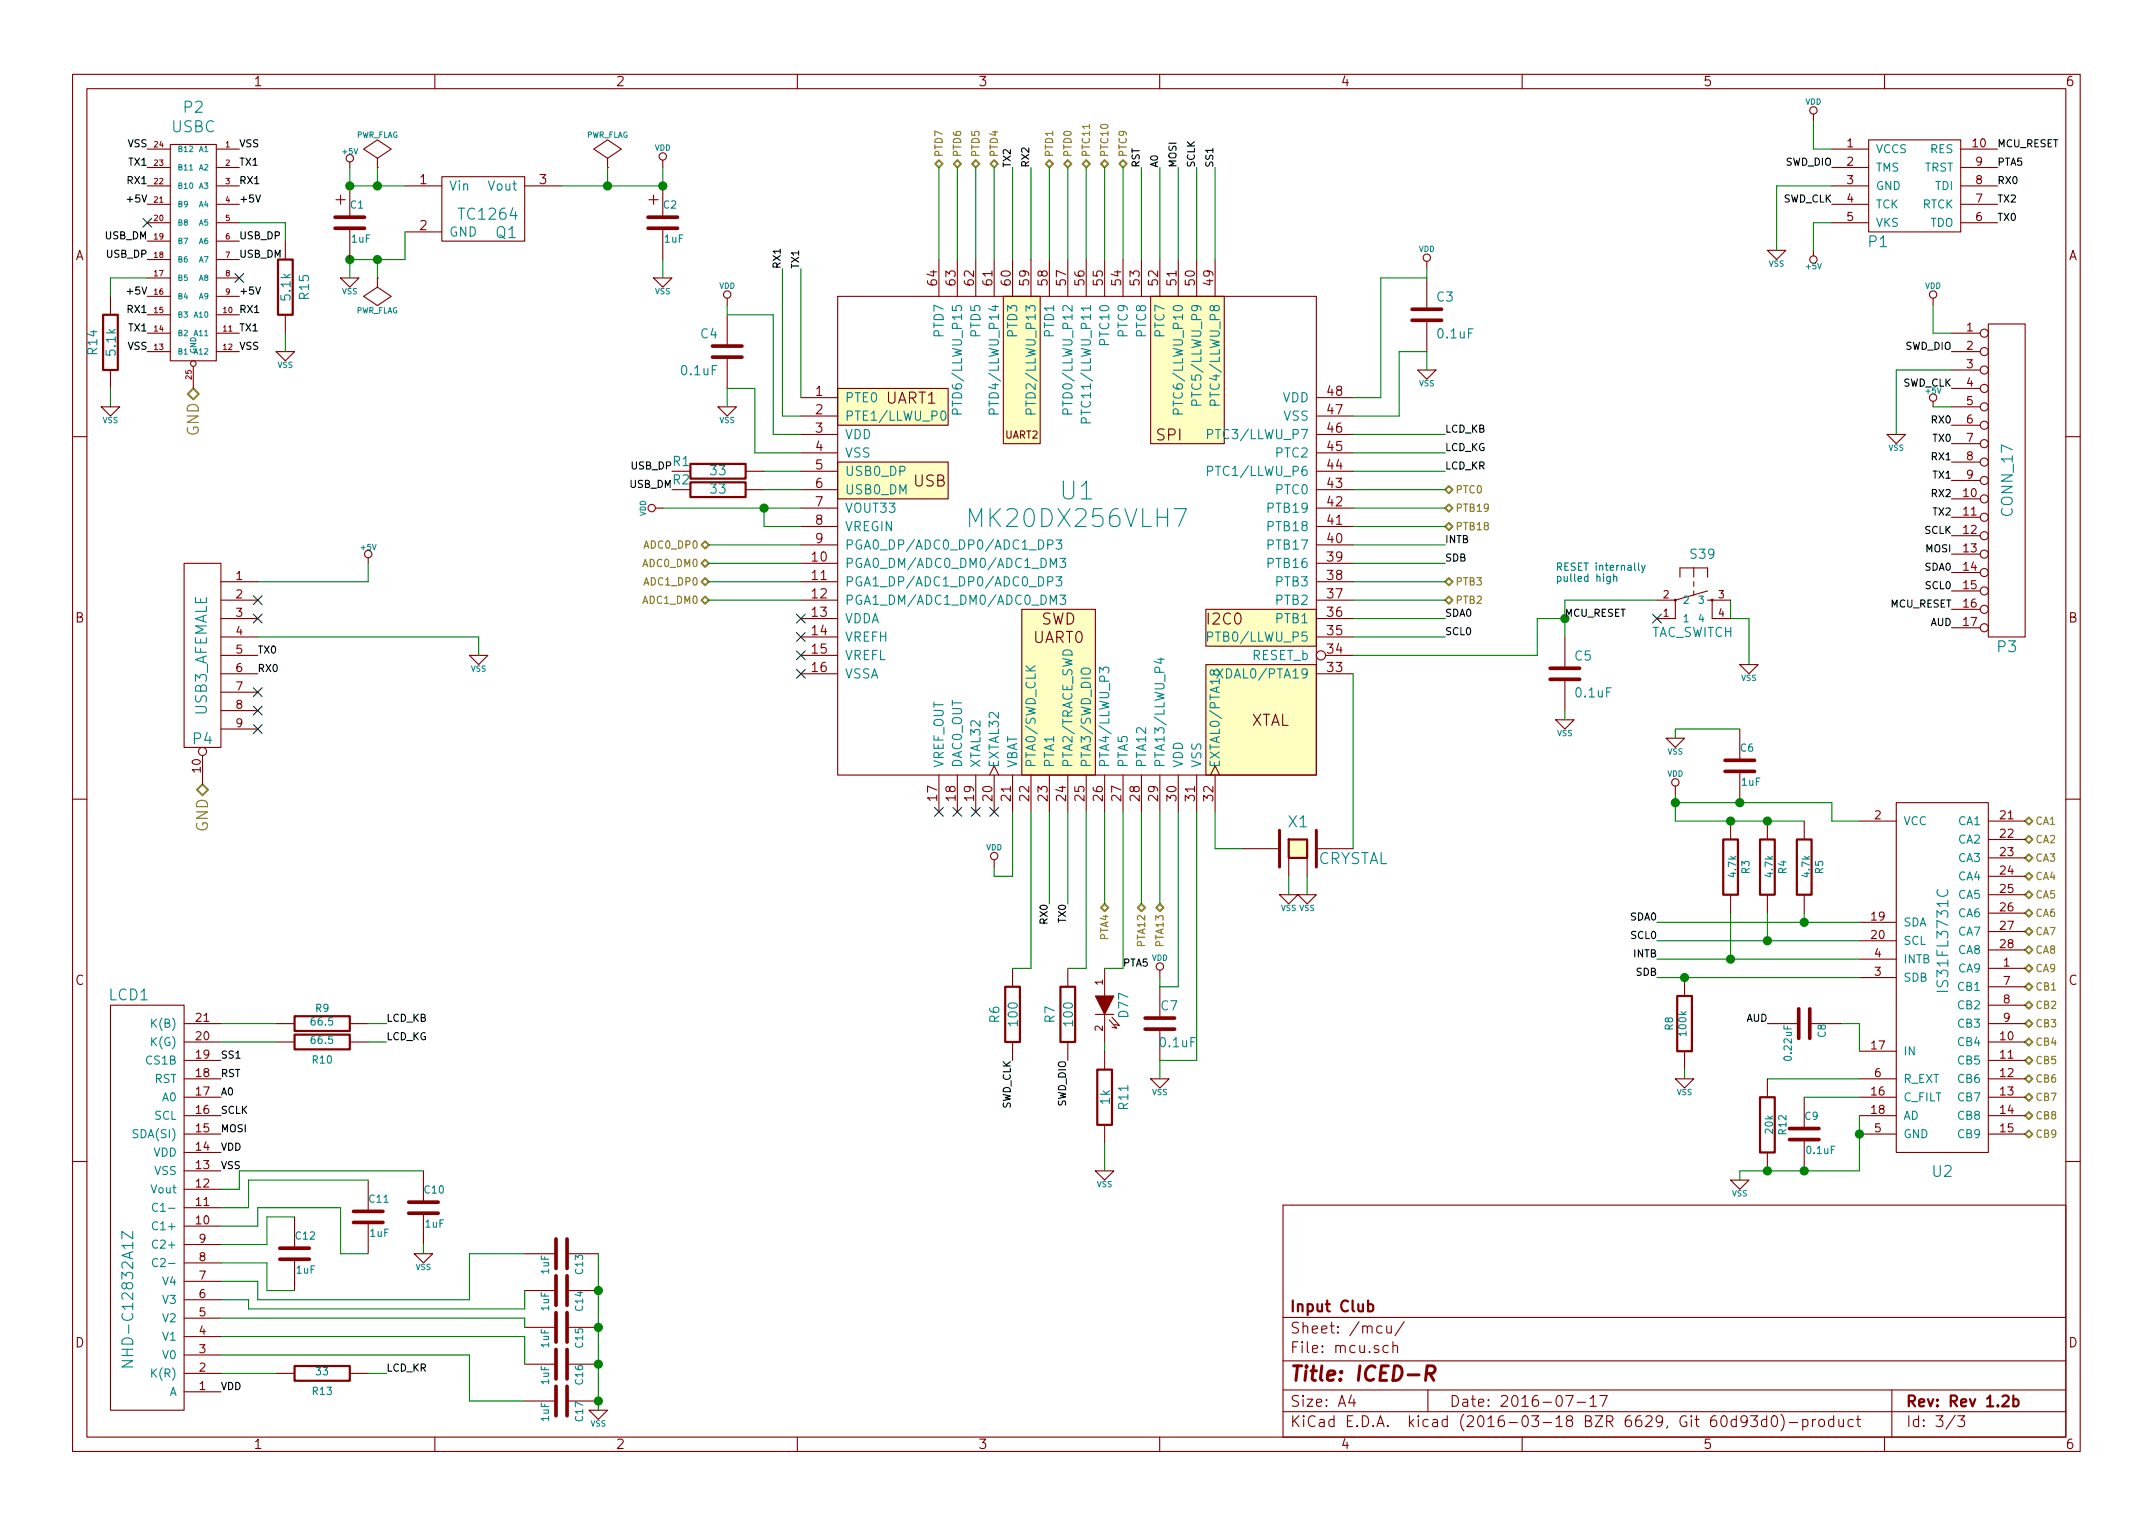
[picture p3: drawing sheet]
EESchema Schematic File Version 2
LIBS:ICEDRight
LIBS:ICEDRight-cache
EELAYER 25 0
EELAYER END
$Descr A4 11693 8268
encoding utf-8
Sheet 3 3
Title "ICED-R"
Date "2016-07-17"
Rev "Rev 1.2b"
Comp "Input Club"
Comment1 ""
Comment2 ""
Comment3 ""
Comment4 ""
$EndDescr
$Comp
L C C7
U 1 1
P 6300 5550
F 0 "C7" H 6200 5650 50  0000 L CNN
F 1 "0.1uF" H 6100 5450 50  0000 L CNN
F 2 "prettylib:SMD-1005" V 6150 5550 50  0001 C CNN
F 3 "" H 6300 5550 60  0001 C CNN
	1    6300 5550
	-1   0    0    -1  
$EndComp
$Comp
L R R11
U 1 1
P 6000 5950
F 0 "R11" V 6100 5950 50  0000 C CNN
F 1 "1k" V 6000 5950 50  0000 C CNN
F 2 "prettylib:SMD-1005" V 5900 5950 60  0001 C CNN
F 3 "" H 6000 5950 60  0001 C CNN
	1    6000 5950
	1    0    0    -1  
$EndComp
$Comp
L LED D77
U 1 1
P 6000 5450
F 0 "D77" H 6000 5350 50  0000 C CNN
F 1 "LED" V 6100 5600 50  0001 C CNN
F 2 "prettylib:LED-0603" H 6000 5550 60  0001 C CNN
F 3 "" H 6000 5450 60  0001 C CNN
	1    6000 5450
	0    -1   1    0   
$EndComp
$Comp
L C C5
U 1 1
P 8500 3650
F 0 "C5" H 8550 3750 50  0000 L CNN
F 1 "0.1uF" H 8550 3550 50  0000 L CNN
F 2 "prettylib:SMD-1005" V 8400 3650 60  0001 C CNN
F 3 "" H 8500 3650 60  0001 C CNN
	1    8500 3650
	1    0    0    -1  
$EndComp
$Comp
L C C4
U 1 1
P 3950 1900
F 0 "C4" H 4000 2000 50  0000 L CNN
F 1 "0.1uF" H 4000 1800 50  0000 L CNN
F 2 "prettylib:SMD-1005" V 3800 1900 50  0001 C CNN
F 3 "" H 3950 1900 60  0001 C CNN
	1    3950 1900
	-1   0    0    -1  
$EndComp
Text HLabel 6000 4900 3    40   3State ~ 0
PTA4
Text HLabel 7850 3250 2    40   3State ~ 0
PTB2
Text HLabel 7850 3150 2    40   3State ~ 0
PTB3
$Comp
L VSS #PWR01
U 1 1
P 3950 2200
F 0 "#PWR01" H 3950 2200 30  0001 C CNN
F 1 "VSS" H 3950 2130 30  0000 C CNN
F 2 "" H 3950 2200 60  0001 C CNN
F 3 "" H 3950 2200 60  0001 C CNN
	1    3950 2200
	1    0    0    -1  
$EndComp
$Comp
L VSS #PWR02
U 1 1
P 6300 5850
F 0 "#PWR02" H 6300 5850 30  0001 C CNN
F 1 "VSS" H 6300 5780 30  0000 C CNN
F 2 "" H 6300 5850 60  0001 C CNN
F 3 "" H 6300 5850 60  0001 C CNN
	1    6300 5850
	1    0    0    -1  
$EndComp
$Comp
L VSS #PWR03
U 1 1
P 9500 3600
F 0 "#PWR03" H 9500 3600 30  0001 C CNN
F 1 "VSS" H 9500 3530 30  0000 C CNN
F 2 "" H 9500 3600 60  0001 C CNN
F 3 "" H 9500 3600 60  0001 C CNN
	1    9500 3600
	1    0    0    -1  
$EndComp
$Comp
L VSS #PWR04
U 1 1
P 8500 3900
F 0 "#PWR04" H 8500 3900 30  0001 C CNN
F 1 "VSS" H 8500 3830 30  0000 C CNN
F 2 "" H 8500 3900 60  0001 C CNN
F 3 "" H 8500 3900 60  0001 C CNN
	1    8500 3900
	1    0    0    -1  
$EndComp
$Comp
L VSS #PWR05
U 1 1
P 6000 6350
F 0 "#PWR05" H 6000 6350 30  0001 C CNN
F 1 "VSS" H 6000 6280 30  0000 C CNN
F 2 "" H 6000 6350 60  0001 C CNN
F 3 "" H 6000 6350 60  0001 C CNN
	1    6000 6350
	1    0    0    -1  
$EndComp
NoConn ~ 9000 3350
Text HLabel 7850 2650 2    40   3State ~ 0
PTC0
Text HLabel 3850 2950 0    40   3State ~ 0
ADC0_DP0
Text HLabel 3850 3050 0    40   3State ~ 0
ADC0_DM0
$Comp
L VDD #PWR06
U 1 1
P 3950 1650
F 0 "#PWR06" H 3950 1750 30  0001 C CNN
F 1 "VDD" H 3950 1760 30  0000 C CNN
F 2 "" H 3950 1650 60  0000 C CNN
F 3 "" H 3950 1650 60  0000 C CNN
	1    3950 1650
	1    0    0    -1  
$EndComp
$Comp
L VDD #PWR07
U 1 1
P 5400 4700
F 0 "#PWR07" H 5400 4800 30  0001 C CNN
F 1 "VDD" H 5400 4810 30  0000 C CNN
F 2 "" H 5400 4700 60  0000 C CNN
F 3 "" H 5400 4700 60  0000 C CNN
	1    5400 4700
	1    0    0    -1  
$EndComp
$Comp
L VDD #PWR08
U 1 1
P 6300 5300
F 0 "#PWR08" H 6300 5400 30  0001 C CNN
F 1 "VDD" H 6300 5410 30  0000 C CNN
F 2 "" H 6300 5300 60  0000 C CNN
F 3 "" H 6300 5300 60  0000 C CNN
	1    6300 5300
	1    0    0    -1  
$EndComp
$Comp
L R R2
U 1 1
P 3900 2650
F 0 "R2" V 3950 2850 50  0000 C CNN
F 1 "33" V 3900 2650 50  0000 C CNN
F 2 "prettylib:SMD-1005" V 3800 2650 50  0001 C CNN
F 3 "" H 3900 2650 60  0001 C CNN
	1    3900 2650
	0    -1   -1   0   
$EndComp
$Comp
L R R1
U 1 1
P 3900 2550
F 0 "R1" V 3950 2750 50  0000 C CNN
F 1 "33" V 3900 2550 50  0000 C CNN
F 2 "prettylib:SMD-1005" V 4000 2550 50  0001 C CNN
F 3 "" H 3900 2550 60  0001 C CNN
	1    3900 2550
	0    -1   -1   0   
$EndComp
Text Label 3650 2650 2    39   ~ 0
USB_DM
Text Label 3650 2550 2    39   ~ 0
USB_DP
$Comp
L VSS #PWR09
U 1 1
P 9650 1350
F 0 "#PWR09" H 9650 1350 30  0001 C CNN
F 1 "VSS" H 9650 1280 30  0000 C CNN
F 2 "" H 9650 1350 60  0000 C CNN
F 3 "" H 9650 1350 60  0000 C CNN
	1    9650 1350
	1    0    0    -1  
$EndComp
Text Label 5500 5750 3    39   ~ 0
SWD_CLK
Text Label 5800 5750 3    39   ~ 0
SWD_DIO
Text Label 9950 1100 2    39   ~ 0
SWD_CLK
Text Label 9950 900  2    39   ~ 0
SWD_DIO
$Comp
L VSS #PWR010
U 1 1
P 1900 1500
F 0 "#PWR010" H 1900 1500 30  0001 C CNN
F 1 "VSS" H 1900 1430 30  0000 C CNN
F 2 "" H 1900 1500 60  0000 C CNN
F 3 "" H 1900 1500 60  0000 C CNN
	1    1900 1500
	1    0    0    -1  
$EndComp
$Comp
L +5V #PWR011
U 1 1
P 9850 1350
F 0 "#PWR011" H 9850 1440 20  0001 C CNN
F 1 "+5V" H 9850 1440 30  0000 C CNN
F 2 "" H 9850 1350 60  0000 C CNN
F 3 "" H 9850 1350 60  0000 C CNN
	1    9850 1350
	-1   0    0    1   
$EndComp
$Comp
L PWR_FLAG #FLG012
U 1 1
P 2050 900
F 0 "#FLG012" H 2050 995 30  0001 C CNN
F 1 "PWR_FLAG" H 2050 1080 30  0000 C CNN
F 2 "" H 2050 900 60  0000 C CNN
F 3 "" H 2050 900 60  0000 C CNN
	1    2050 900 
	1    0    0    -1  
$EndComp
$Comp
L PWR_FLAG #FLG013
U 1 1
P 2050 1500
F 0 "#FLG013" H 2050 1595 30  0001 C CNN
F 1 "PWR_FLAG" H 2050 1680 30  0000 C CNN
F 2 "" H 2050 1500 60  0000 C CNN
F 3 "" H 2050 1500 60  0000 C CNN
	1    2050 1500
	-1   0    0    1   
$EndComp
Text HLabel 1050 2100 3    60   BiDi ~ 0
GND
$Comp
L MK20DX256VLH7 U1
U 1 1
P 5850 2900
F 0 "U1" H 5850 3150 97  0000 C CNN
F 1 "MK20DX256VLH7" H 5850 3000 97  0000 C CNN
F 2 "prettylib:LQFP64" H 5850 2900 60  0001 C CNN
F 3 "~" H 5850 2900 60  0000 C CNN
	1    5850 2900
	1    0    0    -1  
$EndComp
NoConn ~ 5400 4400
NoConn ~ 5300 4400
NoConn ~ 5200 4400
NoConn ~ 5100 4400
$Comp
L C C3
U 1 1
P 7750 1700
F 0 "C3" H 7800 1800 50  0000 L CNN
F 1 "0.1uF" H 7800 1600 50  0000 L CNN
F 2 "prettylib:SMD-1005" V 7650 1700 50  0001 C CNN
F 3 "" H 7750 1700 60  0001 C CNN
	1    7750 1700
	1    0    0    -1  
$EndComp
$Comp
L VSS #PWR014
U 1 1
P 7750 2000
F 0 "#PWR014" H 7750 2000 30  0001 C CNN
F 1 "VSS" H 7750 1930 30  0000 C CNN
F 2 "" H 7750 2000 60  0001 C CNN
F 3 "" H 7750 2000 60  0001 C CNN
	1    7750 2000
	-1   0    0    -1  
$EndComp
$Comp
L VDD #PWR015
U 1 1
P 7750 1450
F 0 "#PWR015" H 7750 1550 30  0001 C CNN
F 1 "VDD" H 7750 1560 30  0000 C CNN
F 2 "" H 7750 1450 60  0000 C CNN
F 3 "" H 7750 1450 60  0000 C CNN
	1    7750 1450
	-1   0    0    -1  
$EndComp
Text HLabel 6200 4900 3    40   3State ~ 0
PTA12
Text HLabel 6300 4900 3    40   3State ~ 0
PTA13
Text HLabel 3850 3150 0    40   3State ~ 0
ADC1_DP0
Text HLabel 3850 3250 0    40   3State ~ 0
ADC1_DM0
Text HLabel 7850 2750 2    40   3State ~ 0
PTB19
Text HLabel 7850 2850 2    40   3State ~ 0
PTB18
Text HLabel 5900 900  1    40   3State ~ 0
PTC11
Text HLabel 6100 900  1    40   3State ~ 0
PTC9
Text HLabel 6000 900  1    40   3State ~ 0
PTC10
Text Notes 8450 3150 0    40   ~ 0
RESET internally\npulled high
$Comp
L +5V #PWR016
U 1 1
P 2000 3050
F 0 "#PWR016" H 2000 3140 20  0001 C CNN
F 1 "+5V" H 2000 3140 30  0000 C CNN
F 2 "" H 2000 3050 60  0000 C CNN
F 3 "" H 2000 3050 60  0000 C CNN
	1    2000 3050
	1    0    0    -1  
$EndComp
$Comp
L VSS #PWR017
U 1 1
P 2600 3550
F 0 "#PWR017" H 2600 3550 30  0001 C CNN
F 1 "VSS" H 2600 3480 30  0000 C CNN
F 2 "" H 2600 3550 60  0000 C CNN
F 3 "" H 2600 3550 60  0000 C CNN
	1    2600 3550
	1    0    0    -1  
$EndComp
NoConn ~ 1400 3950
NoConn ~ 1400 3850
NoConn ~ 1400 3350
NoConn ~ 1400 3250
Text HLabel 1100 4250 3    60   BiDi ~ 0
GND
Text Label 1400 3550 0    39   ~ 0
TX0
Text Label 1400 3650 0    39   ~ 0
RX0
$Comp
L USB3 P4
U 1 1
P 1100 3550
F 0 "P4" H 1100 3100 59  0000 C CNN
F 1 "USB3_AFEMALE" V 1100 3550 59  0000 C CNN
F 2 "prettylib:USB3_AFEMALE_MOD" H 1100 3550 60  0001 C CNN
F 3 "" H 1100 3550 60  0000 C CNN
F 4 "Single-row" H 1020 3070 5   0001 L BNN "Field4"
	1    1100 3550
	-1   0    0    -1  
$EndComp
$Comp
L VSS #PWR018
U 1 1
P 7000 4850
F 0 "#PWR018" H 7000 4850 30  0001 C CNN
F 1 "VSS" H 7000 4780 30  0000 C CNN
F 2 "~" H 7000 4850 60  0000 C CNN
F 3 "~" H 7000 4850 60  0000 C CNN
	1    7000 4850
	1    0    0    -1  
$EndComp
$Comp
L VSS #PWR019
U 1 1
P 7100 4850
F 0 "#PWR019" H 7100 4850 30  0001 C CNN
F 1 "VSS" H 7100 4780 30  0000 C CNN
F 2 "~" H 7100 4850 60  0000 C CNN
F 3 "~" H 7100 4850 60  0000 C CNN
	1    7100 4850
	1    0    0    -1  
$EndComp
$Comp
L CRYSTAL X1
U 1 1
P 7050 4600
F 0 "X1" H 7050 4750 60  0000 C CNN
F 1 "CRYSTAL" H 7350 4550 60  0000 C CNN
F 2 "prettylib:NX3225SA" H 7050 4600 60  0001 C CNN
F 3 "~" H 7050 4600 60  0000 C CNN
	1    7050 4600
	1    0    0    -1  
$EndComp
Text Label 5700 4900 3    39   ~ 0
RX0
Text Label 5800 4900 3    39   ~ 0
TX0
Text Label 6400 900  1    39   ~ 0
MOSI
Text Label 10600 2300 2    39   ~ 0
RX0
Text Label 10600 2400 2    39   ~ 0
TX0
Text Label 10600 2500 2    39   ~ 0
RX1
Text Label 10600 2600 2    39   ~ 0
TX1
Text Label 10600 2900 2    39   ~ 0
SCLK
Text Label 10600 3000 2    39   ~ 0
MOSI
$Comp
L NHD-C12832A1Z LCD1
U 1 1
P 800 6550
F 0 "LCD1" H 900 5400 59  0000 C CNN
F 1 "NHD-C12832A1Z" V 900 7050 59  0000 C CNN
F 2 "prettylib:NHD-C12832A1Z" H 800 6550 60  0001 C CNN
F 3 "" H 800 6550 60  0000 C CNN
F 4 "Single-row" H 620 5470 5   0001 L BNN "Field4"
	1    800  6550
	-1   0    0    1   
$EndComp
Text Label 1200 5750 0    39   ~ 0
SS1
Text Label 1200 6050 0    39   ~ 0
SCLK
Text Label 1200 6150 0    39   ~ 0
MOSI
Text Label 1200 5950 0    39   ~ 0
A0
Text Label 1200 5850 0    39   ~ 0
RST
Text Label 6500 900  1    39   ~ 0
SCLK
Text Label 6600 900  1    39   ~ 0
SS1
Text Label 6300 900  1    39   ~ 0
A0
Text Label 6200 900  1    39   ~ 0
RST
Text Label 1200 6350 0    39   ~ 0
VSS
$Comp
L C C13
U 1 1
P 3050 6800
F 0 "C13" H 3050 6900 40  0000 L CNN
F 1 "1uF" H 3056 6715 40  0000 L CNN
F 2 "prettylib:SMD-1005" H 3088 6650 30  0001 C CNN
F 3 "~" H 3050 6800 60  0000 C CNN
	1    3050 6800
	0    1    1    0   
$EndComp
$Comp
L C C14
U 1 1
P 3050 7000
F 0 "C14" H 3050 7100 40  0000 L CNN
F 1 "1uF" H 3056 6915 40  0000 L CNN
F 2 "prettylib:SMD-1005" H 3088 6850 30  0001 C CNN
F 3 "~" H 3050 7000 60  0000 C CNN
	1    3050 7000
	0    1    1    0   
$EndComp
$Comp
L C C15
U 1 1
P 3050 7200
F 0 "C15" H 3050 7300 40  0000 L CNN
F 1 "1uF" H 3056 7115 40  0000 L CNN
F 2 "prettylib:SMD-1005" H 3088 7050 30  0001 C CNN
F 3 "~" H 3050 7200 60  0000 C CNN
	1    3050 7200
	0    1    1    0   
$EndComp
$Comp
L C C16
U 1 1
P 3050 7400
F 0 "C16" H 3050 7500 40  0000 L CNN
F 1 "1uF" H 3056 7315 40  0000 L CNN
F 2 "prettylib:SMD-1005" H 3088 7250 30  0001 C CNN
F 3 "~" H 3050 7400 60  0000 C CNN
	1    3050 7400
	0    1    1    0   
$EndComp
$Comp
L C C12
U 1 1
P 1600 6800
F 0 "C12" H 1600 6900 40  0000 L CNN
F 1 "1uF" H 1606 6715 40  0000 L CNN
F 2 "prettylib:SMD-1005" H 1638 6650 30  0001 C CNN
F 3 "~" H 1600 6800 60  0000 C CNN
	1    1600 6800
	1    0    0    -1  
$EndComp
$Comp
L C C17
U 1 1
P 3050 7600
F 0 "C17" H 3050 7700 40  0000 L CNN
F 1 "1uF" H 3056 7515 40  0000 L CNN
F 2 "prettylib:SMD-1005" H 3088 7450 30  0001 C CNN
F 3 "~" H 3050 7600 60  0000 C CNN
	1    3050 7600
	0    1    1    0   
$EndComp
$Comp
L C C11
U 1 1
P 2000 6600
F 0 "C11" H 2000 6700 40  0000 L CNN
F 1 "1uF" H 2006 6515 40  0000 L CNN
F 2 "prettylib:SMD-1005" H 2038 6450 30  0001 C CNN
F 3 "~" H 2000 6600 60  0000 C CNN
	1    2000 6600
	1    0    0    -1  
$EndComp
$Comp
L C C10
U 1 1
P 2300 6550
F 0 "C10" H 2300 6650 40  0000 L CNN
F 1 "1uF" H 2306 6465 40  0000 L CNN
F 2 "prettylib:SMD-1005" H 2338 6400 30  0001 C CNN
F 3 "~" H 2300 6550 60  0000 C CNN
	1    2300 6550
	1    0    0    -1  
$EndComp
$Comp
L VSS #PWR020
U 1 1
P 2300 6800
F 0 "#PWR020" H 2300 6800 30  0001 C CNN
F 1 "VSS" H 2300 6730 30  0000 C CNN
F 2 "" H 2300 6800 60  0001 C CNN
F 3 "" H 2300 6800 60  0001 C CNN
	1    2300 6800
	1    0    0    -1  
$EndComp
Text Label 2100 5550 0    39   ~ 0
LCD_KB
Text Label 2100 5650 0    39   ~ 0
LCD_KG
Text Label 2100 7450 0    39   ~ 0
LCD_KR
Text Label 7850 2550 0    39   ~ 0
LCD_KR
Text Label 7850 2450 0    39   ~ 0
LCD_KG
Text Label 7850 2350 0    39   ~ 0
LCD_KB
Text Label 1200 6250 0    39   ~ 0
VDD
$Comp
L R R9
U 1 1
P 1750 5550
F 0 "R9" V 1830 5550 40  0000 C CNN
F 1 "66.5" V 1757 5551 40  0000 C CNN
F 2 "prettylib:SMD-1005" V 1680 5550 30  0001 C CNN
F 3 "~" H 1750 5550 30  0000 C CNN
	1    1750 5550
	0    -1   -1   0   
$EndComp
$Comp
L R R10
U 1 1
P 1750 5650
F 0 "R10" V 1650 5650 40  0000 C CNN
F 1 "66.5" V 1757 5651 40  0000 C CNN
F 2 "prettylib:SMD-1005" V 1680 5650 30  0001 C CNN
F 3 "~" H 1750 5650 30  0000 C CNN
	1    1750 5650
	0    -1   -1   0   
$EndComp
$Comp
L R R13
U 1 1
P 1750 7450
F 0 "R13" V 1650 7450 40  0000 C CNN
F 1 "33" V 1757 7451 40  0000 C CNN
F 2 "prettylib:SMD-1005" V 1680 7450 30  0001 C CNN
F 3 "~" H 1750 7450 30  0000 C CNN
	1    1750 7450
	0    -1   -1   0   
$EndComp
Text Label 1200 7550 0    39   ~ 0
VDD
Text Label 4350 1450 1    39   ~ 0
TX1
Text Label 4250 1450 1    39   ~ 0
RX1
Text Label 5600 900  1    39   ~ 0
RX2
Text Label 5500 900  1    39   ~ 0
TX2
Text HLabel 5800 900  1    40   3State ~ 0
PTD0
Text HLabel 5700 900  1    40   3State ~ 0
PTD1
Text HLabel 5400 900  1    40   3State ~ 0
PTD4
Text HLabel 5300 900  1    40   3State ~ 0
PTD5
Text HLabel 5200 900  1    40   3State ~ 0
PTD6
Text HLabel 5100 900  1    40   3State ~ 0
PTD7
Text Label 10600 2700 2    39   ~ 0
RX2
Text Label 10600 2800 2    39   ~ 0
TX2
Text HLabel 11000 4450 2    40   3State ~ 0
CA1
Text HLabel 11000 4550 2    40   3State ~ 0
CA2
Text HLabel 11000 4650 2    40   3State ~ 0
CA3
Text HLabel 11000 4750 2    40   3State ~ 0
CA4
Text HLabel 11000 4850 2    40   3State ~ 0
CA5
Text HLabel 11000 4950 2    40   3State ~ 0
CA6
Text HLabel 11000 5050 2    40   3State ~ 0
CA7
Text HLabel 11000 5150 2    40   3State ~ 0
CA8
Text HLabel 11000 5250 2    40   3State ~ 0
CA9
Text HLabel 11000 5350 2    40   3State ~ 0
CB1
Text HLabel 11000 5450 2    40   3State ~ 0
CB2
Text HLabel 11000 5550 2    40   3State ~ 0
CB3
Text HLabel 11000 5650 2    40   3State ~ 0
CB4
Text HLabel 11000 5750 2    40   3State ~ 0
CB5
Text HLabel 11000 5850 2    40   3State ~ 0
CB6
Text HLabel 11000 5950 2    40   3State ~ 0
CB7
Text HLabel 11000 6050 2    40   3State ~ 0
CB8
Text HLabel 11000 6150 2    40   3State ~ 0
CB9
$Comp
L C C8
U 1 1
P 9800 5550
F 0 "C8" H 9800 5650 40  0000 L CNN
F 1 "0.22uF" H 9806 5465 40  0000 L CNN
F 2 "prettylib:SMD-1005" H 9838 5400 30  0001 C CNN
F 3 "~" H 9800 5550 60  0000 C CNN
	1    9800 5550
	0    1    1    0   
$EndComp
$Comp
L C C6
U 1 1
P 9450 4150
F 0 "C6" H 9450 4250 40  0000 L CNN
F 1 "1uF" H 9456 4065 40  0000 L CNN
F 2 "prettylib:SMD-1005" H 9488 4000 30  0001 C CNN
F 3 "~" H 9450 4150 60  0000 C CNN
	1    9450 4150
	1    0    0    -1  
$EndComp
$Comp
L VSS #PWR021
U 1 1
P 9100 4000
F 0 "#PWR021" H 9100 4000 30  0001 C CNN
F 1 "VSS" H 9100 3930 30  0000 C CNN
F 2 "~" H 9100 4000 60  0000 C CNN
F 3 "~" H 9100 4000 60  0000 C CNN
	1    9100 4000
	1    0    0    -1  
$EndComp
$Comp
L R R5
U 1 1
P 9800 4700
F 0 "R5" V 9880 4700 40  0000 C CNN
F 1 "4.7k" V 9807 4701 40  0000 C CNN
F 2 "prettylib:SMD-1005" V 9730 4700 30  0001 C CNN
F 3 "~" H 9800 4700 30  0000 C CNN
	1    9800 4700
	1    0    0    -1  
$EndComp
$Comp
L R R4
U 1 1
P 9600 4700
F 0 "R4" V 9680 4700 40  0000 C CNN
F 1 "4.7k" V 9607 4701 40  0000 C CNN
F 2 "prettylib:SMD-1005" V 9530 4700 30  0001 C CNN
F 3 "~" H 9600 4700 30  0000 C CNN
	1    9600 4700
	1    0    0    -1  
$EndComp
$Comp
L R R3
U 1 1
P 9400 4700
F 0 "R3" V 9480 4700 40  0000 C CNN
F 1 "4.7k" V 9407 4701 40  0000 C CNN
F 2 "prettylib:SMD-1005" V 9330 4700 30  0001 C CNN
F 3 "~" H 9400 4700 30  0000 C CNN
	1    9400 4700
	1    0    0    -1  
$EndComp
$Comp
L R R8
U 1 1
P 9150 5550
F 0 "R8" V 9230 5550 40  0000 C CNN
F 1 "100k" V 9157 5551 40  0000 C CNN
F 2 "prettylib:SMD-1005" V 9080 5550 30  0001 C CNN
F 3 "~" H 9150 5550 30  0000 C CNN
	1    9150 5550
	-1   0    0    1   
$EndComp
$Comp
L VSS #PWR022
U 1 1
P 9150 5850
F 0 "#PWR022" H 9150 5850 30  0001 C CNN
F 1 "VSS" H 9150 5780 30  0000 C CNN
F 2 "~" H 9150 5850 60  0000 C CNN
F 3 "~" H 9150 5850 60  0000 C CNN
	1    9150 5850
	1    0    0    -1  
$EndComp
$Comp
L R R12
U 1 1
P 9600 6100
F 0 "R12" V 9680 6100 40  0000 C CNN
F 1 "20k" V 9607 6101 40  0000 C CNN
F 2 "prettylib:SMD-1005" V 9530 6100 30  0001 C CNN
F 3 "~" H 9600 6100 30  0000 C CNN
	1    9600 6100
	1    0    0    -1  
$EndComp
$Comp
L C C9
U 1 1
P 9800 6150
F 0 "C9" H 9800 6250 40  0000 L CNN
F 1 "0.1uF" H 9806 6065 40  0000 L CNN
F 2 "prettylib:SMD-1005" H 9838 6000 30  0001 C CNN
F 3 "~" H 9800 6150 60  0000 C CNN
	1    9800 6150
	1    0    0    -1  
$EndComp
$Comp
L VSS #PWR023
U 1 1
P 9450 6400
F 0 "#PWR023" H 9450 6400 30  0001 C CNN
F 1 "VSS" H 9450 6330 30  0000 C CNN
F 2 "~" H 9450 6400 60  0000 C CNN
F 3 "~" H 9450 6400 60  0000 C CNN
	1    9450 6400
	1    0    0    -1  
$EndComp
Text Label 7850 3450 0    39   ~ 0
SCL0
Text Label 7850 3350 0    39   ~ 0
SDA0
Text Label 9000 5000 2    39   ~ 0
SDA0
Text Label 9000 5100 2    39   ~ 0
SCL0
Text Label 7850 3050 0    39   ~ 0
SDB
Text Label 7850 2950 0    39   ~ 0
INTB
Text Label 9000 5200 2    39   ~ 0
INTB
Text Label 9000 5300 2    39   ~ 0
SDB
$Comp
L IS31FL3731C U2
U 1 1
P 10550 5100
F 0 "U2" H 10550 3850 59  0000 C CNN
F 1 "IS31FL3731C" V 10550 5100 59  0000 C CNN
F 2 "prettylib:SSOP-28" H 10550 5100 60  0001 C CNN
F 3 "~" H 10550 5100 60  0000 C CNN
F 4 "Dual-row" H 10320 4370 5   0001 L BNN "Field4"
	1    10550 5100
	1    0    0    -1  
$EndComp
Text Label 10600 3100 2    39   ~ 0
SDA0
Text Label 10600 3200 2    39   ~ 0
SCL0
$Comp
L VSS #PWR024
U 1 1
P 3250 7650
F 0 "#PWR024" H 3250 7650 30  0001 C CNN
F 1 "VSS" H 3250 7580 30  0000 C CNN
F 2 "" H 3250 7650 60  0001 C CNN
F 3 "" H 3250 7650 60  0001 C CNN
	1    3250 7650
	1    0    0    -1  
$EndComp
NoConn ~ 1400 3750
$Comp
L TC1264 Q1
U 1 1
P 2650 1150
F 0 "Q1" H 2750 1050 60  0000 C CNN
F 1 "TC1264" H 2650 1150 60  0000 C CNN
F 2 "prettylib:SOT-223" H 2650 1150 60  0001 C CNN
F 3 "" H 2650 1150 60  0000 C CNN
	1    2650 1150
	1    0    0    -1  
$EndComp
$Comp
L VDD #PWR025
U 1 1
P 3600 900
F 0 "#PWR025" H 3600 1000 30  0001 C CNN
F 1 "VDD" H 3600 1010 30  0000 C CNN
F 2 "" H 3600 900 60  0000 C CNN
F 3 "" H 3600 900 60  0000 C CNN
	1    3600 900 
	1    0    0    -1  
$EndComp
$Comp
L CT C2
U 1 1
P 3600 1200
F 0 "C2" H 3600 1300 40  0000 L CNN
F 1 "1uF" H 3606 1115 40  0000 L CNN
F 2 "prettylib:SMD-1005" H 3638 1050 30  0001 C CNN
F 3 "" H 3600 1200 60  0000 C CNN
	1    3600 1200
	1    0    0    -1  
$EndComp
$Comp
L VSS #PWR026
U 1 1
P 3600 1500
F 0 "#PWR026" H 3600 1500 30  0001 C CNN
F 1 "VSS" H 3600 1430 30  0000 C CNN
F 2 "" H 3600 1500 60  0000 C CNN
F 3 "" H 3600 1500 60  0000 C CNN
	1    3600 1500
	1    0    0    -1  
$EndComp
$Comp
L +5V #PWR027
U 1 1
P 1900 900
F 0 "#PWR027" H 1900 990 20  0001 C CNN
F 1 "+5V" H 1900 990 30  0000 C CNN
F 2 "" H 1900 900 60  0000 C CNN
F 3 "" H 1900 900 60  0000 C CNN
	1    1900 900 
	1    0    0    -1  
$EndComp
$Comp
L FLASH_HDR P1
U 1 1
P 10400 1000
F 0 "P1" H 10200 700 59  0000 C CNN
F 1 "FLASH_HDR" V 10400 1000 59  0001 C CNN
F 2 "prettylib:JLINK_NEEDLE" H 10400 1000 60  0001 C CNN
F 3 "" H 10400 1000 60  0000 C CNN
F 4 "Dual-row" H 10170 770 5   0001 L BNN "Field4"
	1    10400 1000
	1    0    0    -1  
$EndComp
$Comp
L VDD #PWR028
U 1 1
P 9850 650
F 0 "#PWR028" H 9850 750 30  0001 C CNN
F 1 "VDD" H 9850 760 30  0000 C CNN
F 2 "" H 9850 650 60  0000 C CNN
F 3 "" H 9850 650 60  0000 C CNN
	1    9850 650 
	1    0    0    -1  
$EndComp
Connection ~ 9450 4350
Wire Wire Line
	9100 4300 9100 4450
Wire Wire Line
	9100 3950 9100 4000
Wire Wire Line
	9100 4350 9950 4350
Wire Wire Line
	2300 6800 2300 6750
Connection ~ 3250 7600
Wire Wire Line
	2000 7450 2100 7450
Wire Wire Line
	1500 7450 1200 7450
Wire Wire Line
	2100 5650 2000 5650
Wire Wire Line
	2000 5550 2100 5550
Wire Wire Line
	1200 5650 1500 5650
Wire Wire Line
	1200 5550 1500 5550
Wire Wire Line
	1300 6350 2300 6350
Wire Wire Line
	1300 6450 1300 6350
Wire Wire Line
	1200 6450 1300 6450
Wire Wire Line
	1450 7000 1600 7000
Wire Wire Line
	1450 6850 1450 7000
Wire Wire Line
	1200 6850 1450 6850
Wire Wire Line
	1350 6550 1200 6550
Wire Wire Line
	1350 6400 1350 6550
Wire Wire Line
	2000 6400 1350 6400
Wire Wire Line
	1850 6800 2000 6800
Wire Wire Line
	1850 6550 1850 6800
Wire Wire Line
	1400 6550 1850 6550
Wire Wire Line
	1400 6650 1400 6550
Wire Wire Line
	1200 6650 1400 6650
Wire Wire Line
	1450 6750 1200 6750
Wire Wire Line
	1450 6600 1450 6750
Wire Wire Line
	1600 6600 1450 6600
Connection ~ 3250 7400
Connection ~ 3250 7000
Connection ~ 3250 7200
Wire Wire Line
	5500 1400 5500 900 
Wire Wire Line
	5700 1400 5700 900 
Wire Wire Line
	7100 4750 7100 4850
Wire Wire Line
	7000 4750 7000 4850
Wire Wire Line
	2600 3450 2600 3550
Wire Wire Line
	1400 3450 2600 3450
Wire Wire Line
	2000 3150 1400 3150
Wire Wire Line
	2000 3050 2000 3150
Wire Wire Line
	6600 4600 6750 4600
Wire Wire Line
	4250 2250 4250 1450
Wire Wire Line
	4350 2250 4250 2250
Wire Wire Line
	4350 2150 4350 1450
Wire Wire Line
	6600 4400 6600 4600
Wire Wire Line
	7350 3650 7350 4600
Wire Wire Line
	6100 4400 6100 5250
Wire Wire Line
	6100 1400 6100 900 
Wire Wire Line
	6000 900  6000 1400
Wire Wire Line
	5900 1400 5900 900 
Wire Wire Line
	6200 1400 6200 900 
Wire Wire Line
	7850 2850 7350 2850
Wire Wire Line
	7850 2750 7350 2750
Wire Wire Line
	4350 3250 3850 3250
Wire Wire Line
	4350 3150 3850 3150
Wire Wire Line
	6300 4400 6300 4900
Wire Wire Line
	6200 4400 6200 4900
Wire Wire Line
	7500 1500 7750 1500
Wire Wire Line
	7500 2150 7500 1500
Wire Wire Line
	7350 2150 7500 2150
Wire Wire Line
	7600 2250 7350 2250
Wire Wire Line
	7600 1900 7600 2250
Wire Wire Line
	7750 1900 7600 1900
Wire Wire Line
	7750 1500 7750 1450
Wire Wire Line
	7750 2000 7750 1900
Wire Wire Line
	5800 1400 5800 900 
Wire Wire Line
	2050 1500 2050 1400
Connection ~ 2050 1400
Wire Wire Line
	6500 5750 6500 4400
Wire Wire Line
	6300 5750 6500 5750
Connection ~ 2050 1000
Wire Wire Line
	2050 900  2050 1000
Wire Wire Line
	7850 3050 7350 3050
Wire Wire Line
	4350 2550 4150 2550
Wire Wire Line
	4350 2650 4150 2650
Wire Wire Line
	7850 2650 7350 2650
Wire Wire Line
	6500 1400 6500 900 
Wire Wire Line
	6400 900  6400 1400
Wire Wire Line
	6300 1400 6300 900 
Wire Wire Line
	7850 2950 7350 2950
Wire Wire Line
	7350 2550 7850 2550
Wire Wire Line
	4200 1700 3950 1700
Wire Wire Line
	4200 2350 4200 1700
Wire Wire Line
	4350 2350 4200 2350
Wire Wire Line
	4100 2450 4350 2450
Wire Wire Line
	4100 2100 4100 2450
Wire Wire Line
	3950 2100 4100 2100
Connection ~ 8500 3350
Wire Wire Line
	9000 3250 8500 3250
Wire Wire Line
	8500 3250 8500 3450
Wire Wire Line
	6000 5650 6000 5700
Wire Wire Line
	6000 6200 6000 6350
Wire Wire Line
	5400 1400 5400 900 
Wire Wire Line
	9400 3350 9400 3250
Wire Wire Line
	3950 1700 3950 1650
Wire Wire Line
	6300 5350 6400 5350
Wire Wire Line
	6300 5300 6300 5350
Wire Wire Line
	7850 3150 7350 3150
Wire Wire Line
	7350 3250 7850 3250
Wire Wire Line
	7850 3350 7350 3350
Wire Wire Line
	7350 3450 7850 3450
Wire Wire Line
	7850 2450 7350 2450
Wire Wire Line
	7350 2350 7850 2350
Wire Wire Line
	6600 1400 6600 900 
Wire Wire Line
	5300 900  5300 1400
Wire Wire Line
	5200 1400 5200 900 
Wire Wire Line
	5100 1400 5100 900 
Wire Wire Line
	6000 4900 6000 4400
Wire Wire Line
	5700 4400 5700 4900
Wire Wire Line
	5900 4400 5900 5250
Wire Wire Line
	5800 4400 5800 4900
Wire Wire Line
	6300 5750 6300 5850
Wire Wire Line
	6400 5350 6400 4400
Wire Wire Line
	4350 3050 3850 3050
Wire Wire Line
	4350 2950 3850 2950
Wire Wire Line
	3950 2200 3950 2100
Wire Wire Line
	8500 3850 8500 3900
Wire Wire Line
	9500 3350 9400 3350
Wire Wire Line
	9500 3600 9500 3350
Wire Wire Line
	5600 900  5600 1400
Wire Wire Line
	10100 4450 9950 4450
Wire Wire Line
	9950 4450 9950 4350
Wire Wire Line
	9800 5000 9800 4950
Connection ~ 9800 5000
Wire Wire Line
	9600 5100 9600 4950
Connection ~ 9600 5100
Wire Wire Line
	9400 5200 9400 4950
Connection ~ 9400 5200
Wire Wire Line
	9100 4450 9800 4450
Wire Wire Line
	9150 5800 9150 5850
Wire Wire Line
	10100 5950 9800 5950
Wire Wire Line
	9450 6350 9450 6400
Connection ~ 9600 6350
Wire Wire Line
	9450 6350 10100 6350
Wire Wire Line
	10100 5300 9000 5300
Wire Wire Line
	10100 5200 9000 5200
Wire Wire Line
	10100 5100 9000 5100
Wire Wire Line
	10100 5000 9000 5000
Connection ~ 9100 4350
Wire Wire Line
	10100 5850 9600 5850
Connection ~ 9150 5300
Connection ~ 9400 4450
Connection ~ 9600 4450
Wire Wire Line
	10100 6350 10100 6050
Connection ~ 9800 6350
Connection ~ 10100 6150
Wire Wire Line
	1200 7350 2550 7350
Wire Wire Line
	2550 7350 2550 7600
Wire Wire Line
	2550 7600 2850 7600
Wire Wire Line
	2850 7400 2850 7250
Wire Wire Line
	2850 7250 1200 7250
Wire Wire Line
	1200 6950 1400 6950
Wire Wire Line
	1400 6950 1400 7050
Wire Wire Line
	1400 7050 2550 7050
Wire Wire Line
	2550 7050 2550 6800
Wire Wire Line
	2550 6800 2850 6800
Wire Wire Line
	2850 7000 2850 7100
Wire Wire Line
	2850 7100 1350 7100
Wire Wire Line
	1350 7100 1350 7050
Wire Wire Line
	1350 7050 1200 7050
Wire Wire Line
	1200 7150 2850 7150
Wire Wire Line
	2850 7150 2850 7200
Wire Wire Line
	3250 6800 3250 7650
Wire Wire Line
	7350 3550 8350 3550
Wire Wire Line
	8350 3550 8350 3350
Wire Wire Line
	8350 3350 8500 3350
Connection ~ 1900 1400
Wire Wire Line
	3600 1500 3600 1400
Connection ~ 3600 1000
Wire Wire Line
	1900 900  1900 1000
Wire Wire Line
	9950 800  9850 800 
Wire Wire Line
	9850 800  9850 650 
Wire Wire Line
	9950 1000 9650 1000
Wire Wire Line
	9650 1000 9650 1350
Wire Wire Line
	9850 1200 9850 1350
Wire Wire Line
	9950 1200 9850 1200
Text Label 10850 1200 0    39   ~ 0
TX0
Text Label 10850 1100 0    39   ~ 0
TX2
Text Label 10850 1000 0    39   ~ 0
RX0
Text Label 6100 5250 0    39   ~ 0
PTA5
Text Label 10850 900  0    39   ~ 0
PTA5
Text Label 8500 3350 0    39   ~ 0
MCU_RESET
Text Label 10850 800  0    39   ~ 0
MCU_RESET
$Comp
L CONN_17 P3
U 1 1
P 10900 2600
F 0 "P3" H 10900 1700 59  0000 C CNN
F 1 "CONN_17" V 10900 2600 59  0000 C CNN
F 2 "prettylib:HEADER_1x17" H 10900 2950 60  0001 C CNN
F 3 "" H 10900 2950 60  0000 C CNN
F 4 "Single-row" H 10820 2470 5   0001 L BNN "Field4"
	1    10900 2600
	1    0    0    -1  
$EndComp
$Comp
L VSS #PWR029
U 1 1
P 10300 2350
F 0 "#PWR029" H 10300 2350 30  0001 C CNN
F 1 "VSS" H 10300 2280 30  0000 C CNN
F 2 "" H 10300 2350 60  0000 C CNN
F 3 "" H 10300 2350 60  0000 C CNN
	1    10300 2350
	1    0    0    -1  
$EndComp
Text Label 10600 2100 2    39   ~ 0
SWD_CLK
Text Label 10600 1900 2    39   ~ 0
SWD_DIO
$Comp
L +5V #PWR030
U 1 1
P 10500 2200
F 0 "#PWR030" H 10500 2290 20  0001 C CNN
F 1 "+5V" H 10500 2290 30  0000 C CNN
F 2 "" H 10500 2200 60  0000 C CNN
F 3 "" H 10500 2200 60  0000 C CNN
	1    10500 2200
	1    0    0    -1  
$EndComp
$Comp
L VDD #PWR031
U 1 1
P 10500 1650
F 0 "#PWR031" H 10500 1750 30  0001 C CNN
F 1 "VDD" H 10500 1760 30  0000 C CNN
F 2 "" H 10500 1650 60  0000 C CNN
F 3 "" H 10500 1650 60  0000 C CNN
	1    10500 1650
	1    0    0    -1  
$EndComp
Wire Wire Line
	10600 1800 10500 1800
Wire Wire Line
	10500 1800 10500 1650
Wire Wire Line
	10600 2000 10300 2000
Wire Wire Line
	10300 2000 10300 2350
Wire Wire Line
	10600 2200 10500 2200
Text Label 10600 3300 2    39   ~ 0
MCU_RESET
Text Label 9600 5550 2    39   ~ 0
AUD
Text Label 10600 3400 2    39   ~ 0
AUD
$Comp
L CT C1
U 1 1
P 1900 1200
F 0 "C1" H 1900 1300 40  0000 L CNN
F 1 "1uF" H 1906 1115 40  0000 L CNN
F 2 "prettylib:SMD-1005" H 1938 1050 30  0001 C CNN
F 3 "" H 1900 1200 60  0000 C CNN
	1    1900 1200
	1    0    0    -1  
$EndComp
Wire Wire Line
	2200 1400 2200 1250
Wire Wire Line
	1900 1500 1900 1400
Connection ~ 1900 1000
Wire Wire Line
	3600 1000 3050 1000
Connection ~ 3300 1000
$Comp
L PWR_FLAG #FLG032
U 1 1
P 3300 900
F 0 "#FLG032" H 3300 995 30  0001 C CNN
F 1 "PWR_FLAG" H 3300 1080 30  0000 C CNN
F 2 "" H 3300 900 60  0000 C CNN
F 3 "" H 3300 900 60  0000 C CNN
	1    3300 900 
	1    0    0    -1  
$EndComp
Wire Wire Line
	3600 1000 3600 900 
Wire Wire Line
	3300 1000 3300 900 
Wire Wire Line
	5500 4400 5500 4750
Wire Wire Line
	5500 4750 5400 4750
Wire Wire Line
	5400 4750 5400 4700
Wire Wire Line
	6100 5250 6000 5250
$Comp
L R R7
U 1 1
P 5800 5500
F 0 "R7" V 5700 5500 50  0000 C CNN
F 1 "100" V 5800 5500 50  0000 C CNN
F 2 "prettylib:SMD-1005" V 5700 5500 60  0001 C CNN
F 3 "" H 5800 5500 60  0001 C CNN
	1    5800 5500
	1    0    0    -1  
$EndComp
Wire Wire Line
	5900 5250 5800 5250
$Comp
L R R6
U 1 1
P 5500 5500
F 0 "R6" V 5400 5500 50  0000 C CNN
F 1 "100" V 5500 5500 50  0000 C CNN
F 2 "prettylib:SMD-1005" V 5400 5500 60  0001 C CNN
F 3 "" H 5500 5500 60  0001 C CNN
	1    5500 5500
	1    0    0    -1  
$EndComp
Wire Wire Line
	5600 4400 5600 5250
Wire Wire Line
	5600 5250 5500 5250
$Comp
L VDD #PWR033
U 1 1
P 9100 4300
F 0 "#PWR033" H 9100 4400 30  0001 C CNN
F 1 "VDD" H 9100 4410 30  0000 C CNN
F 2 "" H 9100 4300 60  0000 C CNN
F 3 "" H 9100 4300 60  0000 C CNN
	1    9100 4300
	1    0    0    -1  
$EndComp
Wire Wire Line
	10100 5700 10100 5550
Wire Wire Line
	10100 5550 10000 5550
Wire Wire Line
	9450 3950 9100 3950
NoConn ~ 4350 3350
NoConn ~ 4350 3450
NoConn ~ 4350 3550
NoConn ~ 4350 3650
$Comp
L TAC_SWITCH S39
U 1 1
P 9200 3250
F 0 "S39" H 9175 3475 50  0000 L BNN
F 1 "TAC_SWITCH" H 8975 3050 50  0000 L BNN
F 2 "prettylib:TACT_5.2x5.2" H 9200 3400 50  0001 C CNN
F 3 "" H 9200 3250 60  0000 C CNN
	1    9200 3250
	1    0    0    -1  
$EndComp
Wire Wire Line
	3600 2750 4350 2750
Wire Wire Line
	4350 2850 4150 2850
Wire Wire Line
	4150 2850 4150 2750
Connection ~ 4150 2750
$Comp
L USBC P2
U 1 1
P 1050 1350
F 0 "P2" H 1050 2131 60  0000 C CNN
F 1 "USBC" H 1050 2025 60  0000 C CNN
F 2 "prettylib:USB_C_MIDMOUNT_TH_IMPCUT" H 1200 1725 60  0001 C CNN
F 3 "" H 1200 1725 60  0000 C CNN
	1    1050 1350
	1    0    0    -1  
$EndComp
$Comp
L VDD #PWR034
U 1 1
P 3600 2750
F 0 "#PWR034" H 3600 2850 30  0001 C CNN
F 1 "VDD" H 3600 2860 30  0000 C CNN
F 2 "" H 3600 2750 60  0000 C CNN
F 3 "" H 3600 2750 60  0000 C CNN
	1    3600 2750
	0    -1   -1   0   
$EndComp
Wire Wire Line
	1900 1400 2200 1400
Wire Wire Line
	1900 1000 2200 1000
Text Label 1300 1900 0    39   ~ 0
VSS
Text Label 800  1900 2    39   ~ 0
VSS
Text Label 1300 800  0    39   ~ 0
VSS
Text Label 800  800  2    39   ~ 0
VSS
Text Label 1300 1400 0    39   ~ 0
USB_DM
Text Label 800  1300 2    39   ~ 0
USB_DM
Text Label 1300 1300 0    39   ~ 0
USB_DP
Text Label 800  1400 2    39   ~ 0
USB_DP
Text Label 1300 1600 0    39   ~ 0
+5V
Text Label 800  1600 2    39   ~ 0
+5V
Text Label 1300 1100 0    39   ~ 0
+5V
Text Label 800  1100 2    39   ~ 0
+5V
Text Label 1300 1000 0    39   ~ 0
RX1
Text Label 800  1000 2    39   ~ 0
RX1
Text Label 1300 900  0    39   ~ 0
TX1
Text Label 800  900  2    39   ~ 0
TX1
Wire Wire Line
	1550 1200 1550 1300
$Comp
L R R15
U 1 1
P 1550 1550
F 0 "R15" V 1650 1550 50  0000 C CNN
F 1 "5.1k" V 1550 1550 50  0000 C CNN
F 2 "prettylib:SMD-1005" V 1650 1550 50  0001 C CNN
F 3 "" H 1550 1550 60  0001 C CNN
	1    1550 1550
	1    0    0    -1  
$EndComp
Wire Wire Line
	800  1500 600  1500
Wire Wire Line
	600  1500 600  1600
$Comp
L R R14
U 1 1
P 600 1850
F 0 "R14" V 500 1850 50  0000 C CNN
F 1 "5.1k" V 600 1850 50  0000 C CNN
F 2 "prettylib:SMD-1005" V 700 1850 50  0001 C CNN
F 3 "" H 600 1850 60  0001 C CNN
	1    600  1850
	1    0    0    -1  
$EndComp
Wire Wire Line
	600  2100 600  2200
$Comp
L VSS #PWR035
U 1 1
P 600 2200
F 0 "#PWR035" H 600 2200 30  0001 C CNN
F 1 "VSS" H 600 2130 30  0000 C CNN
F 2 "" H 600 2200 60  0000 C CNN
F 3 "" H 600 2200 60  0000 C CNN
	1    600  2200
	1    0    0    -1  
$EndComp
Wire Wire Line
	1300 1200 1550 1200
$Comp
L VSS #PWR036
U 1 1
P 1550 1900
F 0 "#PWR036" H 1550 1900 30  0001 C CNN
F 1 "VSS" H 1550 1830 30  0000 C CNN
F 2 "" H 1550 1900 60  0000 C CNN
F 3 "" H 1550 1900 60  0000 C CNN
	1    1550 1900
	1    0    0    -1  
$EndComp
Wire Wire Line
	1550 1900 1550 1800
NoConn ~ 1300 1500
NoConn ~ 800  1200
Text Label 1300 1700 0    39   ~ 0
RX1
Text Label 800  1700 2    39   ~ 0
RX1
Text Label 1300 1800 0    39   ~ 0
TX1
Text Label 800  1800 2    39   ~ 0
TX1
$EndSCHEMATC
